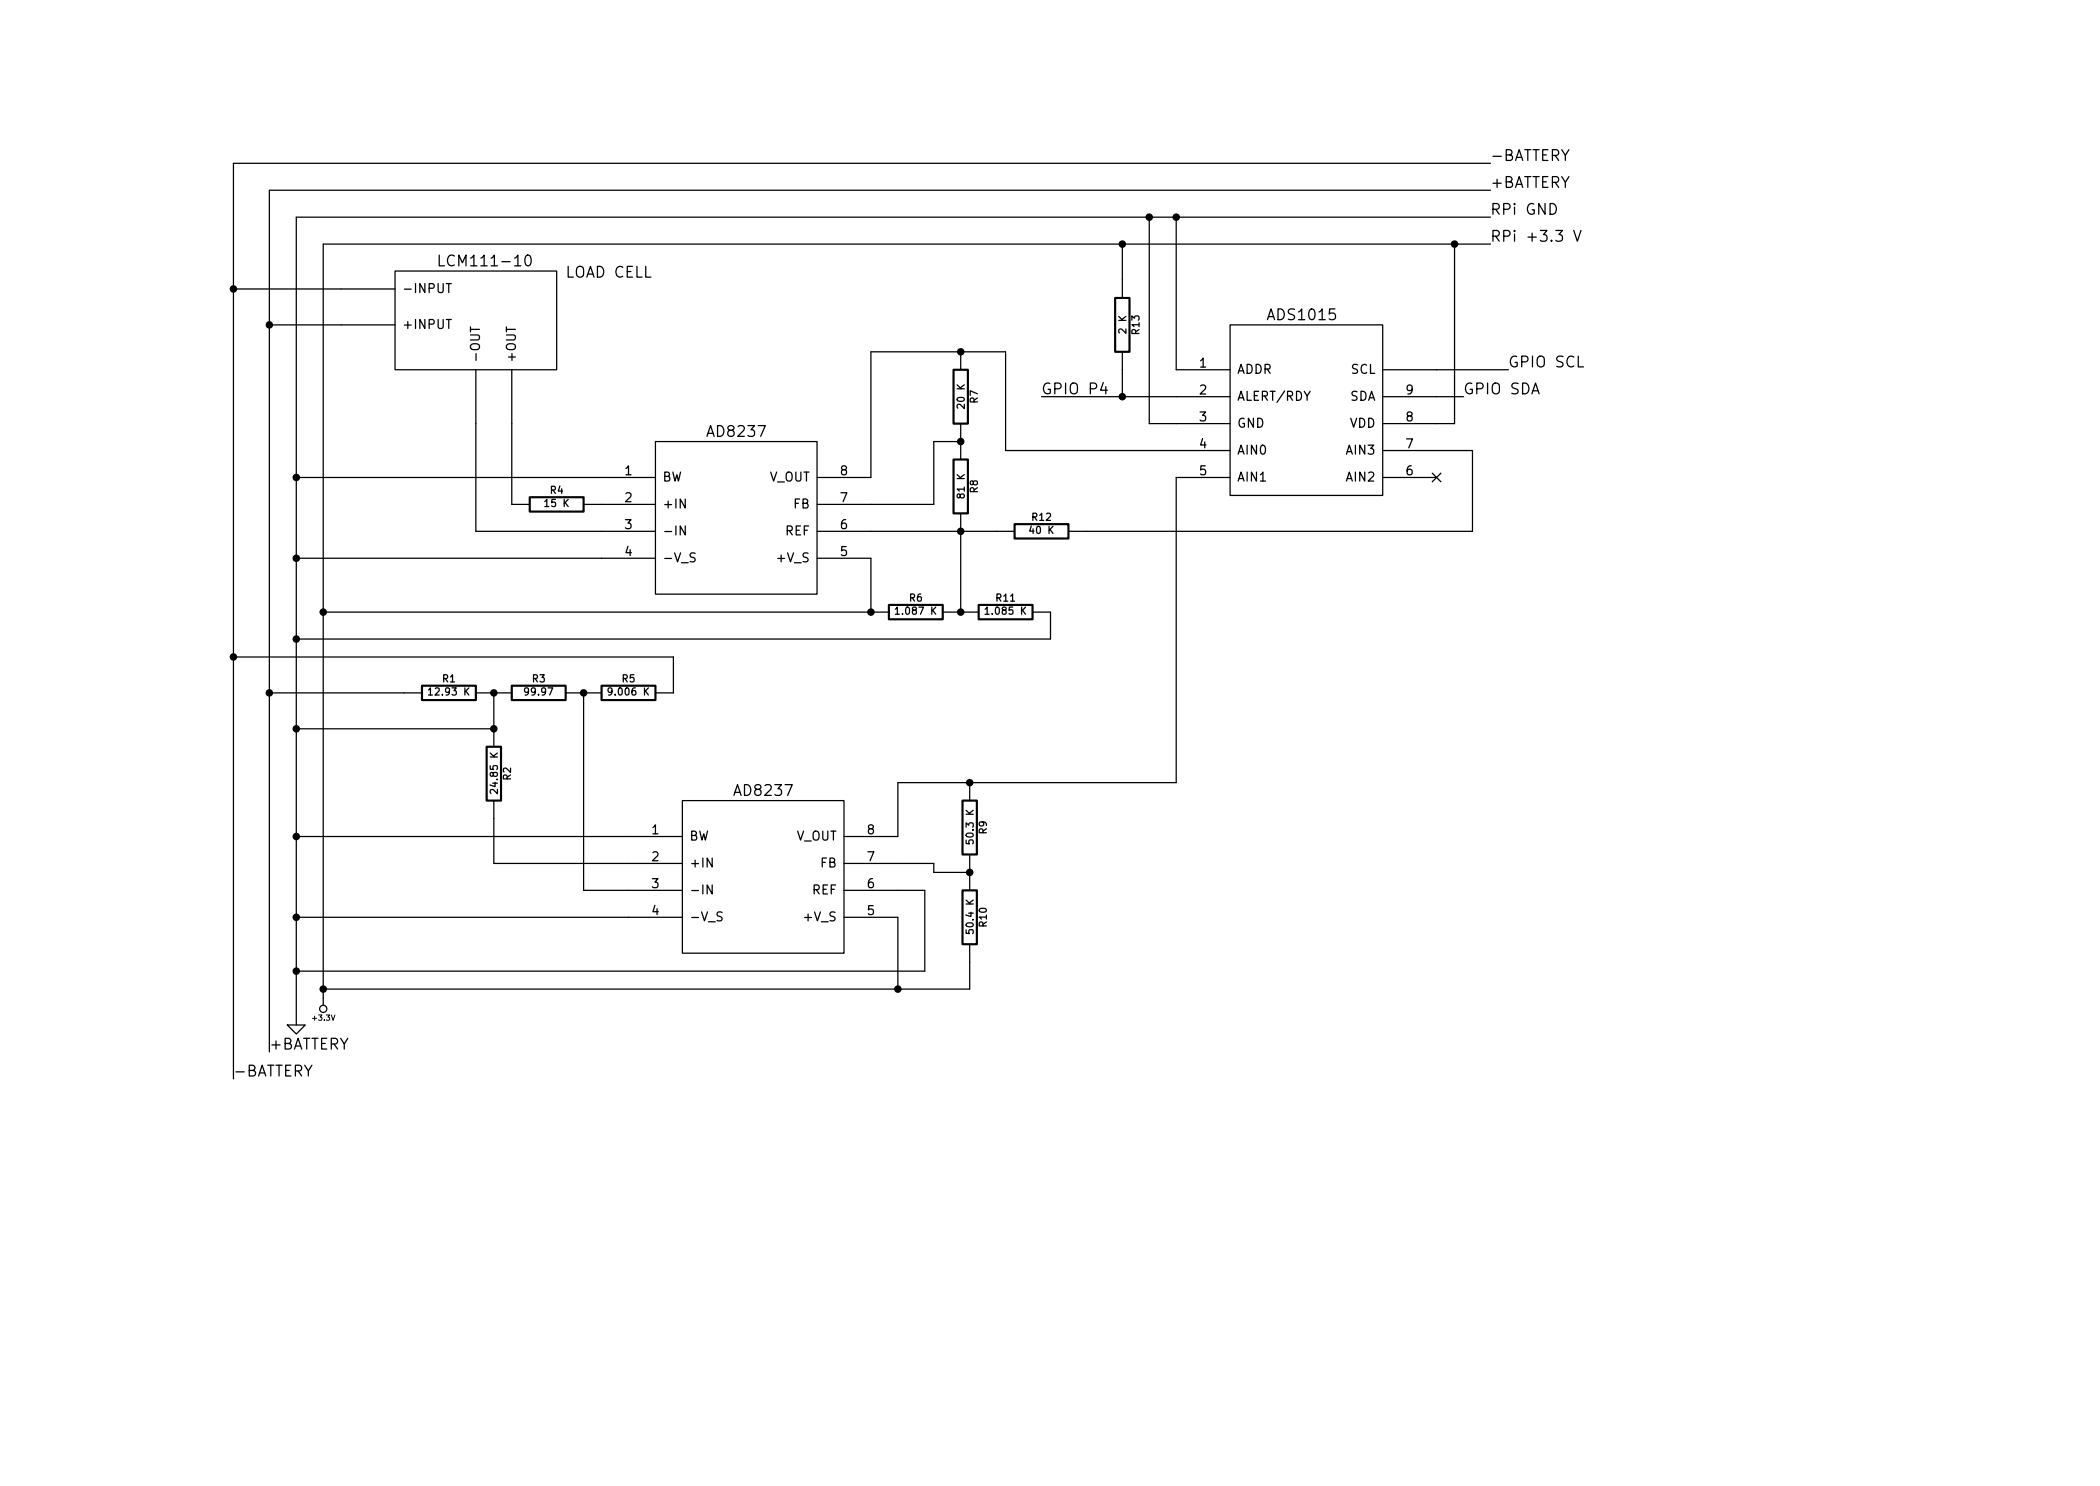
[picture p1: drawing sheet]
<svg xmlns="http://www.w3.org/2000/svg" width="297mm" height="210mm" viewBox="0 0 297 210" stroke-linecap="round" stroke-linejoin="round" font-family="sans-serif">
<g fill="none" stroke="#000" stroke-width=".18">
<path d="M55.9 38.3h22.8v14h-22.8zM62.1 36.1v1.5h.8M74.4 36.2a.36 .36 0 0 1 .4-.1 .36 .36 0 0 1 .3 .3 .77 .77 0 0 1-.5 1.2l-.1-.1a1.13 1.13 0 0 1-.1-1.3zM158.7 34.5v7.7M162.6 30.7v29.2h11.4M166.4 30.7v21.6h7.6M205.7 34.5v25.4h-10.1M210.8 34.5h-165.1v107.7M210.8 30.7h-168.9v114.3M210.8 26.9h-172.7v121.9M210.8 23.1h-177.8v129.5M222.6 32.6l.5 1.5 .5-1.5"/>
<path d="M33 40.9h22.9M38.1 46h17.8M63.1 40.1h.7M63.1 45.2h.7M63.5 40.1v1.3M66.5 46.2v.8M67.3 52.3v22.9h25.4M72.4 52.3v19.1h2.5M135.9 49.8v2.5M135.9 59.9v5.1M147.3 56.1h26.7M156.1 54.1l-.4 1.1h.9"/>
<path d="M158.7 49.8v6.3M174 46h21.6v24.1h-21.6zM195.6 52.3h17.8M195.6 56.1h11.4M41.9 67.6h50.8M41.9 79h50.8M82.5 71.4h10.2M92.7 62.5h22.9v21.6h-22.9zM96.9 74.4v1.3l-.7-1.3v1.3M98.3 78.3l-.5-.1-.1 .2-.1 .2 .1 .2 .6 .2v.3l-.2 .2-.5-.1M115.6 75.2h27.9M115.6 79h7.6v7.6"/>
<path d="M135.9 62.5h-3.8v8.9h-16.5M135.9 72.6v14M174 63.7h-31.8v-13.9h-19v17.8h-7.6M174 67.6h-7.6v43.1h-39.4v7.7h-7.6M195.6 67.6h7.6M195.6 63.7h12.7v11.5h-57.2M202.6 66.9l1.2 1.3M203.8 66.9l-1.2 1.3M33 93h62.2v5h-2.5M38.1 98h21.6M45.7 86.6h80M60.6 97.6l.3-.3v1"/>
<path d="M60.6 98.3h.6M67.3 98h5.1M69.8 98v7.7M80 98h5.1M82.5 98v28h14M126.6 86.2l.3-.3v1M126.6 86.9h.6M133.3 86.6h5.1M139.3 86.2l.3-.3v1M139.3 86.9h.6M146 86.6h2.6v3.8h-106.7M41.9 118.4h54.6"/>
<path d="M41.9 103.1h27.9M69.8 113.3v8.9h26.7M96.5 113.3h22.9v21.6h-22.9zM137.2 110.7v2.6M41.9 129.8h54.6M100.7 125.2v1.3l-.7-1.3v1.3M102.1 129.1l-.4-.1-.2 .2-.1 .2 .1 .2 .6 .2v.3l-.2 .2-.5-.1M119.4 122.2h12.7v1.2h5.1M119.4 126h11.4v11.4h-88.9M119.4 129.8h7.6v10.1M137.2 120.9v5.1M137.2 133.6v6.3h-91.5"/>
<path d="M40.6 145h2.6l-1.3 1.3z"/>
<circle cx="45.7" cy="142.7" r=".51"/>
</g>
<g fill="none" stroke="#000" stroke-width=".3">
<path d="M134.9 52.3h2v7.6h-2zM157.7 42.2h2.1v7.6h-2.1zM74.9 70.4h7.6v2h-7.6zM134.9 65h2v7.6h-2zM143.5 74.2h7.6v2h-7.6zM59.7 97h7.6v2.1h-7.6zM72.4 97h7.6v2.1h-7.6zM85.1 97h7.6v2.1h-7.6zM125.7 85.6h7.6v2h-7.6zM138.4 85.6h7.6v2h-7.6zM68.8 105.7h2.1v7.6h-2.1zM136.1 113.3h2.1v7.6h-2.1z"/>
<path d="M136.1 126h2.1v7.6h-2.1z"/>
</g>
<g fill="#000" stroke="#000" stroke-width=".25">
<circle cx="158.7" cy="34.5" r=".41"/>
<circle cx="162.6" cy="30.7" r=".41"/>
<circle cx="166.4" cy="30.7" r=".41"/>
<circle cx="205.7" cy="34.5" r=".41"/>
<circle cx="33" cy="40.9" r=".41"/>
<circle cx="38.1" cy="46" r=".41"/>
<circle cx="135.9" cy="49.8" r=".41"/>
<circle cx="158.7" cy="56.1" r=".41"/>
<circle cx="41.9" cy="79" r=".41"/>
<circle cx="41.9" cy="67.6" r=".41"/>
<circle cx="135.9" cy="75.2" r=".41"/>
<circle cx="135.9" cy="62.5" r=".41"/>
<circle cx="33" cy="93" r=".41"/>
<circle cx="38.1" cy="98" r=".41"/>
<circle cx="41.9" cy="90.4" r=".41"/>
<circle cx="45.7" cy="86.6" r=".41"/>
<circle cx="69.8" cy="98" r=".41"/>
<circle cx="82.5" cy="98" r=".41"/>
<circle cx="123.2" cy="86.6" r=".41"/>
<circle cx="135.9" cy="86.6" r=".41"/>
<circle cx="41.9" cy="118.4" r=".41"/>
<circle cx="41.9" cy="103.1" r=".41"/>
<circle cx="69.8" cy="103.1" r=".41"/>
<circle cx="137.2" cy="110.7" r=".41"/>
<circle cx="41.9" cy="129.8" r=".41"/>
<circle cx="41.9" cy="137.4" r=".41"/>
<circle cx="45.7" cy="139.9" r=".41"/>
<circle cx="127" cy="139.9" r=".41"/>
<circle cx="137.2" cy="123.4" r=".41"/>
</g>
<g font-size="2.1">
<text x="210.8" y="22.9">-BATTERY</text>
<text x="210.8" y="26.7">+BATTERY</text>
<text x="210.8" y="30.5">RPi GND</text>
<text x="210.8" y="34.3">RPi +3.3 V</text>
<text x="63" y="37.8">LCM111-10</text>
<text x="80" y="39.4">LOAD CELL</text>
<text x="179.6" y="45.4">ADS1015</text>
<text x="213.4" y="52.1">GPIO SCL</text>
<text x="147.3" y="55.9">GPIO P4</text>
<text x="207" y="55.9">GPIO SDA</text>
<text x="100.3" y="61.9">AD8237</text>
<text x="104.1" y="112.7">AD8237</text>
<text x="38.1" y="148.6">+BATTERY</text>
<text x="33" y="152.4">-BATTERY</text>
</g>
<g font-size="1.8">
<text x="56.9" y="41.5">-INPUT</text>
<text x="56.9" y="46.6">+INPUT</text>
<text x="67.9" y="51.3" transform="rotate(-90 67.9 51.3)">-OUT</text>
<text x="73" y="51.3" transform="rotate(-90 73 51.3)">+OUT</text>
<text x="169.7" y="52.1">1</text>
<text x="175" y="53">ADDR</text>
<text x="191" y="53">SCL</text>
<text x="169.7" y="55.9">2</text>
<text x="169.7" y="59.7">3</text>
<text x="175" y="56.8">ALERT/RDY</text>
<text x="190.8" y="56.8">SDA</text>
<text x="198.9" y="59.7">8</text>
<text x="198.9" y="55.9">9</text>
<text x="169.7" y="63.5">4</text>
<text x="175" y="60.6">GND</text>
<text x="175" y="64.4">AIN0</text>
<text x="190.5" y="64.4">AIN3</text>
<text x="190.8" y="60.6">VDD</text>
<text x="198.9" y="63.5">7</text>
<text x="88.4" y="67.3">1</text>
<text x="88.4" y="71.1">2</text>
<text x="93.7" y="68.2">BW</text>
<text x="108.7" y="68.2">V_OUT</text>
<text x="118.9" y="71.1">7</text>
<text x="118.9" y="67.3">8</text>
<text x="169.7" y="67.3">5</text>
<text x="175" y="68.2">AIN1</text>
<text x="190.5" y="68.2">AIN2</text>
<text x="198.9" y="67.3">6</text>
<text x="88.4" y="74.9">3</text>
<text x="93.7" y="72">+IN</text>
<text x="93.7" y="75.8">-IN</text>
<text x="111" y="75.8">REF</text>
<text x="112.2" y="72">FB</text>
<text x="118.9" y="74.9">6</text>
<text x="88.4" y="78.7">4</text>
<text x="93.7" y="79.6">-V_S</text>
<text x="110.2" y="79.6">+V_S</text>
<text x="118.9" y="78.7">5</text>
<text x="92.2" y="118.1">1</text>
<text x="97.5" y="119">BW</text>
<text x="112.5" y="119">V_OUT</text>
<text x="122.7" y="118.1">8</text>
<text x="92.2" y="121.9">2</text>
<text x="92.2" y="125.7">3</text>
<text x="97.5" y="122.8">+IN</text>
<text x="116" y="122.8">FB</text>
<text x="122.7" y="125.7">6</text>
<text x="122.7" y="121.9">7</text>
<text x="92.2" y="129.5">4</text>
<text x="97.5" y="126.6">-IN</text>
<text x="97.5" y="130.4">-V_S</text>
<text x="114" y="130.4">+V_S</text>
<text x="114.8" y="126.6">REF</text>
<text x="122.7" y="129.5">5</text>
</g>
<g font-size="1.4">
<text x="159.4" y="47" transform="rotate(-90 159.4 47)">2 K</text>
<text x="161.2" y="47.3" transform="rotate(-90 161.2 47.3)">R13</text>
<text x="136.5" y="57.6" transform="rotate(-90 136.5 57.6)">20 K</text>
<text x="138.4" y="57" transform="rotate(-90 138.4 57)">R7</text>
<text x="77.2" y="71.8">15 K</text>
<text x="77.9" y="69.9">R4</text>
<text x="136.5" y="70.3" transform="rotate(-90 136.5 70.3)">81 K</text>
<text x="138.4" y="69.7" transform="rotate(-90 138.4 69.7)">R8</text>
<text x="145.8" y="75.6">40 K</text>
<text x="146" y="73.7">R12</text>
<text x="127" y="87">1.087 K</text>
<text x="128.7" y="85.2">R6</text>
<text x="139.7" y="87">1.085 K</text>
<text x="140.9" y="85.2">R11</text>
<text x="61" y="98.4">12.93 K</text>
<text x="62.6" y="96.6">R1</text>
<text x="74.4" y="98.4">99.97</text>
<text x="75.3" y="96.6">R3</text>
<text x="86.4" y="98.4">9.006 K</text>
<text x="88" y="96.6">R5</text>
<text x="70.5" y="111.9" transform="rotate(-90 70.5 111.9)">24.85 K</text>
<text x="72.3" y="110.4" transform="rotate(-90 72.3 110.4)">R2</text>
<text x="137.8" y="119.1" transform="rotate(-90 137.8 119.1)">50.3 K</text>
<text x="139.6" y="118" transform="rotate(-90 139.6 118)">R9</text>
<text x="137.8" y="131.8" transform="rotate(-90 137.8 131.8)">50.4 K</text>
<text x="139.6" y="131.1" transform="rotate(-90 139.6 131.1)">R10</text>
</g>
<text font-size="1.1" x="44.3" y="144.4">+3.3V</text>
</svg>
